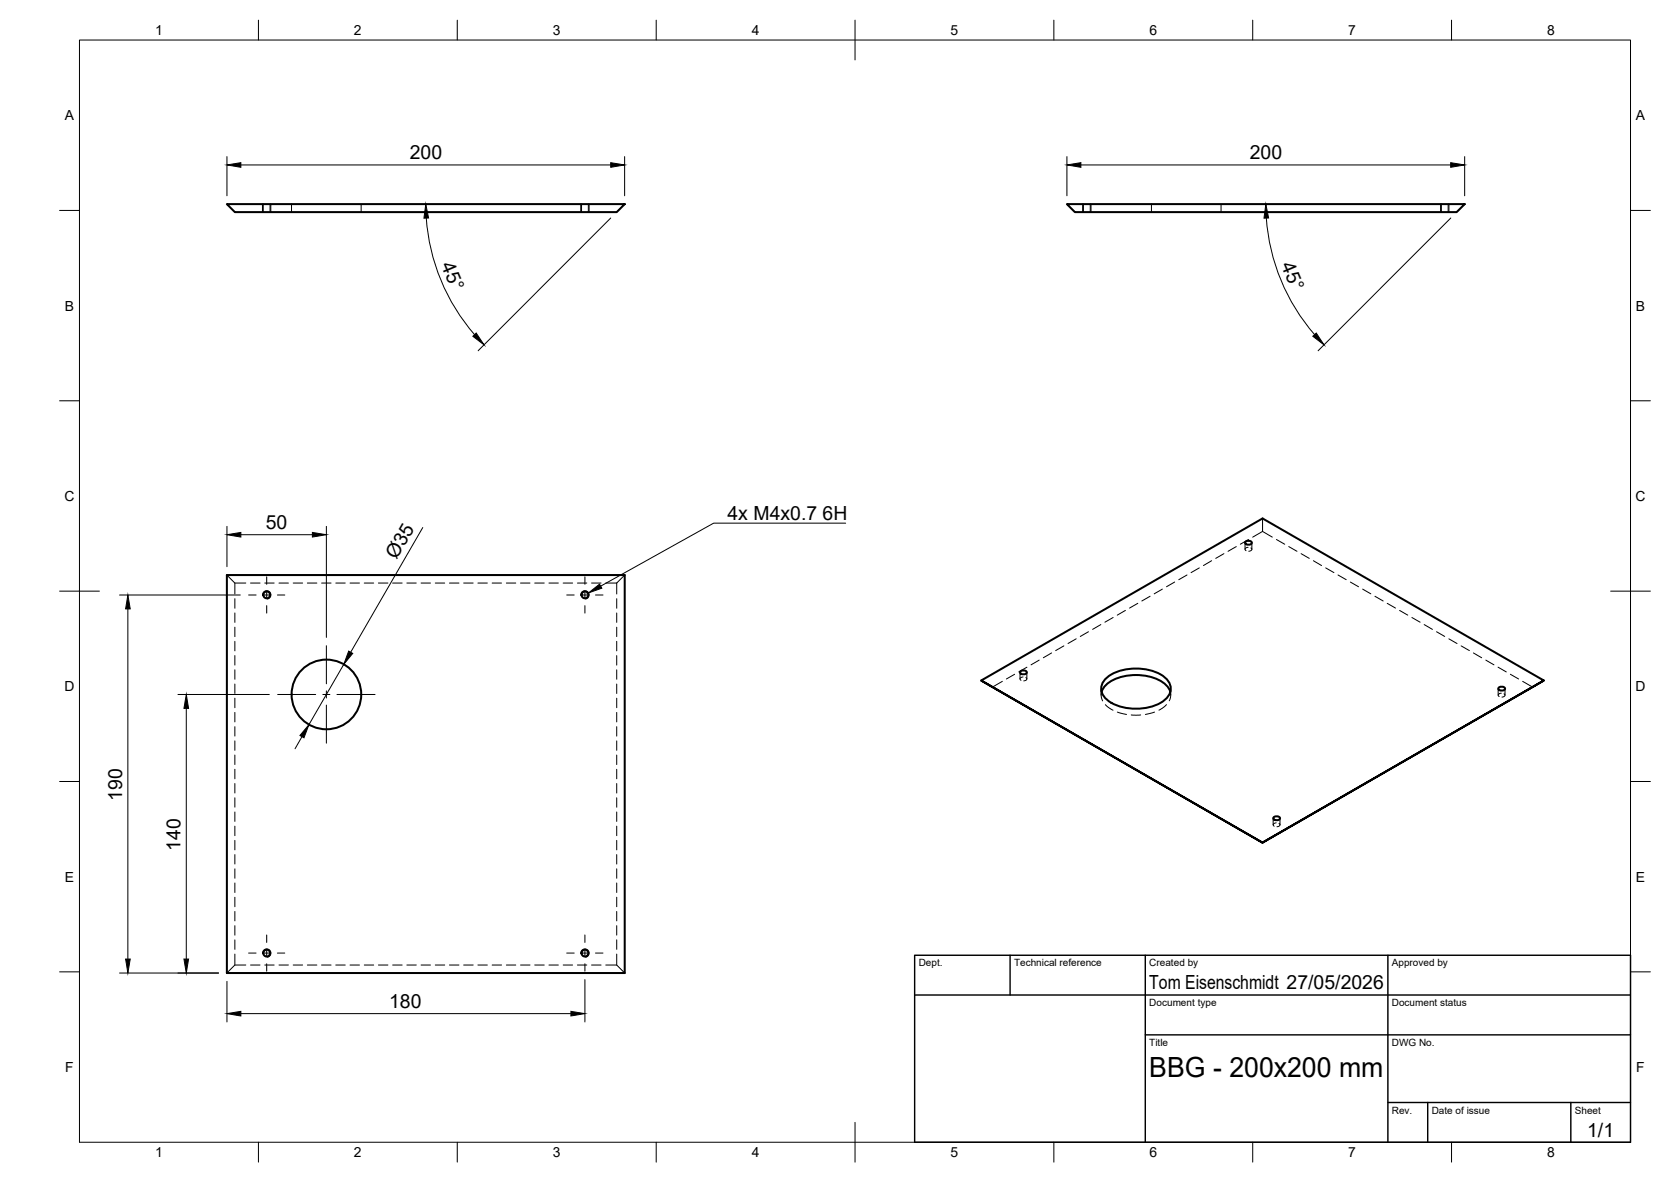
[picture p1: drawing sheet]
<svg xmlns="http://www.w3.org/2000/svg" width="420mm" height="297mm" viewBox="0 0 420 297" stroke-linecap="round" stroke-linejoin="round" font-family="sans-serif">
<!-- layer: Visible -->
<g fill="none" stroke="#000" stroke-width=".51">
<path d="M57 51.3h100.1l-2 2h-96zM268.3 51.3h100l-2 2h-96zM313.1 136.2l.5-.3h.6l.6 .5a.99 .99 0 0 1-1.7 0zM57 144.5h100.1v100h-100.1zM246.7 171l70.7 40.8zM246.7 171l70.8-40.7 70.7 40.7-70.8 40.8 70.8-40.8M256.5 168.8l.5-.3h.7l.5 .5a.99 .99 0 0 1-1.7 0zM277 173.9a7.3 7.3 0 0 1 6.2-4.1 11.7 11.7 0 0 1 10.3 2.7l.8 1.4M277.8 170.8a12.1 12.1 0 0 1 10.8-2.5 7.2 7.2 0 0 1 5.7 4 4 4 0 0 1-2.5 4.3 13.3 13.3 0 0 1-13.3-.6 3.4 3.4 0 0 1-.7-5.2zM376.8 172.9l.5-.3h.6l.5 .5a.99 .99 0 0 1-1.7 0zM320.2 205.4l.5-.2h.6l.6 .4a.99 .99 0 0 1-1.8 0z"/>
<circle cx="67.1" cy="149.5" r=".86"/>
<circle cx="147.1" cy="149.5" r=".86"/>
<circle cx="82.1" cy="174.5" r="8.8"/>
<circle cx="67.1" cy="239.5" r=".86"/>
<circle cx="147.1" cy="239.5" r=".86"/>
</g>
<!-- layer: Hidden -->
<g fill="none" stroke="#000" stroke-width=".25">
<path d="M66.2 51.3v2M67.9 51.3v2M73.3 51.3v2M90.8 51.3v2M146.2 51.3v2M147.9 51.3v2M272.4 51.3v2M274.1 51.3v2M289.5 51.3v2M307 51.3v2M362.4 51.3v2M364.1 51.3v2"/>
<path d="M307.7 139.1l-2 1.2M310.9 137.4l-2.1 1.1M313.1 136.4v1.6M313.8 137.5h-.1a.47 .47 0 0 0-.6 .3 .47 .47 0 0 0 .2 .6M313.9 135.6l-2 1.2M314.5 137.7a.47 .47 0 0 1 .2 .6 .47 .47 0 0 1-.7 .2M314.8 136.4v1.6M317.5 133.5l-2.5 1.5M317.5 130.3v3.2M317.5 133.5l2.4 1.5M321 135.6l2 1.2M324 137.4l2.1 1.1"/>
<path d="M327.2 139.1l2 1.2M57 144.5l2.1 2v2.8M59.1 150.5v2.4M59.1 154v2.4M59.1 157.6v2.4M59.1 146.5h2.7M63 146.5h2.4M66.6 146.5h2.3M70.1 146.5h2.4M73.7 146.5h2.4M77.3 146.5h2.4M80.9 146.5h2.3"/>
<path d="M84.4 146.5h2.4M88 146.5h2.4M91.6 146.5h2.4M95.1 146.5h2.4M98.7 146.5h2.4M102.3 146.5h2.4M105.9 146.5h2.3M109.5 146.5h2.3M113 146.5h2.4M116.6 146.5h2.4M120.2 146.5h2.3M123.7 146.5h2.4"/>
<path d="M127.3 146.5h2.4M130.9 146.5h2.4M134.5 146.5h2.3M138 146.5h2.4M141.6 146.5h2.4M145.2 146.5h2.4M148.7 146.5h2.4M152.3 146.5h2.8M155.1 146.5v2.8M155.1 150.5v2.4M155.1 154v2.4M155.1 157.6v2.4"/>
<path d="M157.1 144.5l-2 2M273.7 158.8l-2.1 1.1M276.8 157l-2.1 1.2M279.9 155.2l-2.1 1.2M283 153.4l-2.1 1.2M286.1 151.6l-2.1 1.2M289.2 149.8l-2.1 1.2M292.3 148l-2.1 1.2M295.4 146.3l-2.1 1.2M298.5 144.5l-2.1 1.2M301.6 142.7l-2.1 1.2M304.7 140.9l-2.1 1.2"/>
<path d="M330.2 140.9l2.1 1.2M333.3 142.7l2.1 1.2M336.4 144.5l2.1 1.2M339.5 146.3l2.1 1.2M342.6 148l2.1 1.2M345.7 149.8l2.1 1.2M348.8 151.6l2.1 1.2M351.9 153.4l2.1 1.2M355 155.2l2.1 1.2M358.1 157l2.1 1.2M361.2 158.8l2.1 1.1M59.1 161.2v2.4"/>
<path d="M59.1 164.7v2.4M59.1 168.3v2.4M59.1 171.9v2.4M59.1 175.5v2.3M59.1 179v2.4M155.1 161.2v2.4M155.1 164.7v2.4M155.1 168.3v2.4M155.1 171.9v2.4M155.1 175.5v2.3M155.1 179v2.4M252 171.2l-2.4 1.5"/>
<path d="M255.1 169.4l-2.1 1.2M256.5 169v1.6M257.2 170.1h-.1a.46 .46 0 0 0-.6 .3 .46 .46 0 0 0 .2 .6M257.9 170.3a.47 .47 0 0 1 .2 .6 .47 .47 0 0 1-.6 .2h-.1M258.2 169v1.6M258.2 167.7l-2 1.2M261.3 165.9l-2.1 1.2M264.4 164.1l-2.1 1.2M267.5 162.3l-2.1 1.2M270.6 160.5l-2.1 1.2M276.9 173.1v1.6M277 173.9l-.1 .9 .3 1.3"/>
<path d="M277.9 177.1l2 1.4M280.9 179l2.4 .5M284.4 179.7h2.4M290.3 179l-2.3 .5M293.3 177.1l-1.9 1.4M294.3 173.9l.1 .9-.4 1.3M294.4 173.1v1.6M364.3 160.5l2.1 1.2M367.4 162.3l2.1 1.2M370.5 164.1l2.1 1.2M373.6 165.9l2 1.2M376.7 167.7l2 1.2"/>
<path d="M376.7 173.1v1.6M377.5 174.2h-.2a.46 .46 0 0 0-.5 .3 .46 .46 0 0 0 .2 .5M378.2 174.4a.48 .48 0 0 1 .1 .6 .48 .48 0 0 1-.6 .2M378.4 173.1v1.6M379.8 169.4l2 1.2M382.9 171.2l2.4 1.5M59.1 182.6v2.4M59.1 186.2v2.4M59.1 189.7v2.4M59.1 193.3v2.4M59.1 196.9v2.4M155.1 182.6v2.4"/>
<path d="M155.1 186.2v2.4M155.1 189.7v2.4M155.1 193.3v2.4M155.1 196.9v2.4M59.1 200.5v2.3M59.1 204.1v2.3M59.1 207.6v2.4M59.1 211.2v2.4M59.1 214.8v2.3M59.1 218.3v2.4M155.1 200.5v2.3M155.1 204.1v2.3"/>
<path d="M155.1 207.6v2.4M155.1 211.2v2.4M155.1 214.8v2.3M155.1 218.3v2.4M320.1 205.6v1.7M320.9 206.8h-.1a.46 .46 0 0 0-.6 .3 .46 .46 0 0 0 .2 .5M321.6 206.9a.48 .48 0 0 1 .1 .7 .48 .48 0 0 1-.6 .2M321.8 205.6v1.7M59.1 239.8v2.7l-2.1 2M59.1 221.9v2.4M59.1 225.5v2.4M59.1 229.1v2.3"/>
<path d="M59.1 232.6v2.4M59.1 236.2v2.4M155.1 221.9v2.4M155.1 225.5v2.4M155.1 229.1v2.3M155.1 232.6v2.4M155.1 236.2v2.4M155.1 239.8v2.7M59.1 242.5h2.7M63 242.5h2.4M66.6 242.5h2.3M70.1 242.5h2.4"/>
<path d="M73.7 242.5h2.4M77.3 242.5h2.4M80.9 242.5h2.3M84.4 242.5h2.4M88 242.5h2.4M91.6 242.5h2.4M95.1 242.5h2.4M98.7 242.5h2.4M102.3 242.5h2.4M105.9 242.5h2.3M109.5 242.5h2.3M113 242.5h2.4"/>
<path d="M116.6 242.5h2.4M120.2 242.5h2.3M123.7 242.5h2.4M127.3 242.5h2.4M130.9 242.5h2.4M134.5 242.5h2.3M138 242.5h2.4M141.6 242.5h2.4M145.2 242.5h2.4M148.7 242.5h2.4M152.3 242.5h2.8l2 2"/>
</g>
<!-- layer: Hidden Narrow -->
<path d="M66 51.3v2M68.1 51.3v2M146 51.3v2M148.1 51.3v2M272.2 51.3v2M274.3 51.3v2M362.2 51.3v2M364.3 51.3v2" fill="none" stroke="#000" stroke-width=".25"/>
<!-- layer: Visible Narrow -->
<path d="M66 149.7a1.05 1.05 0 0 1 .9-1.2 1.05 1.05 0 0 1 1.2 .8 1.05 1.05 0 0 1-.9 1.2M146 149.7a1.05 1.05 0 0 1 .9-1.2 1.05 1.05 0 0 1 1.2 .8 1.05 1.05 0 0 1-.8 1.2M66 239.7a1.05 1.05 0 0 1 .9-1.2 1.05 1.05 0 0 1 1.2 .8 1.05 1.05 0 0 1-.9 1.3M146 239.7a1.05 1.05 0 0 1 .9-1.2 1.05 1.05 0 0 1 1.2 .8 1.05 1.05 0 0 1-.8 1.3" fill="none" stroke="#000" stroke-width=".25"/>
<!-- layer: BORDER -->
<g fill="none" stroke="#000" stroke-width=".25">
<path d="M20 10.1h390v276.9h-390zM65 5.1v5M115 5.1v5M165 5.1v5M215 5.1v10M265 5.1v5M315 5.1v5M365 5.1v5M15 52.9h5M410 52.9h5M15 100.7h5M410 100.7h5"/>
<path d="M15 148.6h10M405 148.6h10M15 196.4h5M410 196.4h5M15 244.2h5M410 244.2h5M65 287v5M115 287v5M165 287v5M215 282.1v9.9M265 287v5M315 287v5"/>
<path d="M365 287v5"/>
</g>
<!-- layer: TITLEBLOCK -->
<path d="M230 240.1h180v46.9h-180zM230 250h180M254 240.1v9.9M288 240.1v46.9M349 240.1v46.9M288 260.1h122M349 277.1h61M359 277.1v9.9M395 277.1v9.9" fill="none" stroke="#000" stroke-width=".36"/>
<!-- layer: Smart Centers -->
<g fill="none" stroke="#000" stroke-width=".25">
<path d="M62.5 149.5h1.9M66.2 149.5h1.7M67.1 145v1.8M67.1 148.6v1.8M67.1 152.2v1.9M69.7 149.5h1.9M142.5 149.5h1.9M146.2 149.5h1.8M147.1 145v1.8M147.1 148.6v1.8M147.1 152.2v1.9M149.7 149.5h1.9"/>
<path d="M69.8 174.5h9.6M81.2 174.5h1.8M82.1 162.3v9.5M82.1 173.6v1.8M82.1 177.2v9.6M84.7 174.5h9.6M62.5 239.5h1.9M66.2 239.5h1.7M67.1 235v1.8M67.1 238.6v1.8M69.7 239.5h1.9M142.5 239.5h1.9"/>
<path d="M146.2 239.5h1.8M147.1 235v1.8M147.1 238.6v1.8M149.7 239.5h1.9M67.1 242.2v1.9M147.1 242.2v1.9"/>
</g>
<!-- layer: FD_Dimensions -->
<g fill="none" stroke="#000" stroke-width=".25">
<path d="M57.1 39.4v9.8M157.1 39.4v9.8M268.3 39.4v9.8M368.3 39.4v9.8M60.6 41.5h93M107.2 54.8a50 50 0 0 0 12.1 29.3M153.6 54.8l-33.4 33.3M271.8 41.5h93M318.4 54.8a50 50 0 0 0 12.1 29.3M364.8 54.8l-33.4 33.3M57.1 132.3v10.1M60.6 134.4h17.9"/>
<path d="M82.1 132.3v27.9M106.3 132.6l-18.1 31.3M30.1 149.5h30.3M32.2 153v88M44.7 174.5h23M46.8 178v63M86.4 166.9l-8.7 15.2M75.9 185.1l-1.7 3.1M30.1 244.5h24.8M57.1 246.6v10.2M60.6 254.7h83M147.1 246.2v10.6"/>
</g>
<g fill="#000" stroke="#000" stroke-width=".25">
<path d="M57.1 41.5l3.5-.6v1.1zM107.1 51.3l.7 3.5h-1.2zM153.6 40.9l3.5 .6-3.5 .5zM268.3 41.5l3.5-.6v1.1zM318.3 51.3l.7 3.5h-1.2zM364.8 40.9l3.5 .6-3.5 .5zM118.9 84.5l.8-.8 2 3zM330.1 84.5l.9-.8 1.9 3zM57.1 134.4l3.5-.6v1.2zM78.5 133.8l3.6 .6-3.6 .6zM32.2 149.5l.5 3.5h-1.1zM46.8 174.5l.6 3.5h-1.2z"/>
<path d="M87.7 163.6l1 .6-2.3 2.7zM77.7 182.1l-1.3 3.3-1-.6zM31.6 241h1.1l-.5 3.5zM46.2 241h1.2l-.6 3.5zM57.1 254.7l3.5-.5v1.1zM143.6 254.2l3.5 .5-3.5 .6z"/>
</g>
<!-- layer: Hole Notes -->
<path d="M148 149l2.7-2.2 .6 1z" fill="#000" stroke="#000" stroke-width=".25"/>
<path d="M212.6 131.5h-33.2l-28.4 15.8" fill="none" stroke="#000" stroke-width=".25"/>
<text font-size="7" x="289" y="270.6">BBG - 200x200 mm</text>
<g font-size="4.9">
<text x="103" y="40">200</text>
<text x="314.2" y="40">200</text>
<text x="110.8" y="66.6" transform="rotate(67 110.8 66.6)">45°</text>
<text x="322.1" y="66.6" transform="rotate(67 322.1 66.6)">45°</text>
<text x="182.9" y="130.8">4x M4x0.7</text>
<text x="206.8" y="130.8">6H</text>
<text x="66.8" y="132.9">50</text>
<text x="99.7" y="140.8" transform="rotate(-60 99.7 140.8)">Ø35</text>
<text x="30.7" y="201.2" transform="rotate(-90 30.7 201.2)">190</text>
<text x="45.4" y="213.7" transform="rotate(-90 45.4 213.7)">140</text>
<text x="289" y="248.5">Tom Eisenschmidt 27/05/2026</text>
<text x="97.8" y="253.3">180</text>
<text x="399.1" y="285.7">1/1</text>
</g>
<g font-size="3.5">
<text x="39" y="8.8">1</text>
<text x="89" y="8.8">2</text>
<text x="139" y="8.8">3</text>
<text x="189" y="8.8">4</text>
<text x="239" y="8.8">5</text>
<text x="289" y="8.8">6</text>
<text x="339" y="8.8">7</text>
<text x="389" y="8.8">8</text>
<text x="16.3" y="30.2">A</text>
<text x="411.3" y="30.2">A</text>
<text x="16.3" y="78">B</text>
<text x="411.3" y="78">B</text>
<text x="16.2" y="125.9">C</text>
<text x="411.2" y="125.9">C</text>
<text x="16.2" y="173.7">D</text>
<text x="411.2" y="173.7">D</text>
<text x="16.3" y="221.6">E</text>
<text x="411.3" y="221.6">E</text>
<text x="16.4" y="269.4">F</text>
<text x="411.4" y="269.4">F</text>
<text x="39" y="290.8">1</text>
<text x="89" y="290.8">2</text>
<text x="139" y="290.8">3</text>
<text x="189" y="290.8">4</text>
<text x="239" y="290.8">5</text>
<text x="289" y="290.8">6</text>
<text x="339" y="290.8">7</text>
<text x="389" y="290.8">8</text>
</g>
<g font-size="2.5">
<text x="231" y="242.9">Dept.</text>
<text x="255" y="242.9">Technical reference</text>
<text x="289" y="242.9">Created by</text>
<text x="350" y="242.9">Approved by</text>
<text x="289" y="252.8">Document type</text>
<text x="350" y="252.8">Document status</text>
<text x="289" y="262.9">Title</text>
<text x="350" y="262.9">DWG No.</text>
<text x="350" y="279.9">Rev.</text>
<text x="360" y="279.9">Date of issue</text>
<text x="396" y="279.9">Sheet</text>
</g>
</svg>
